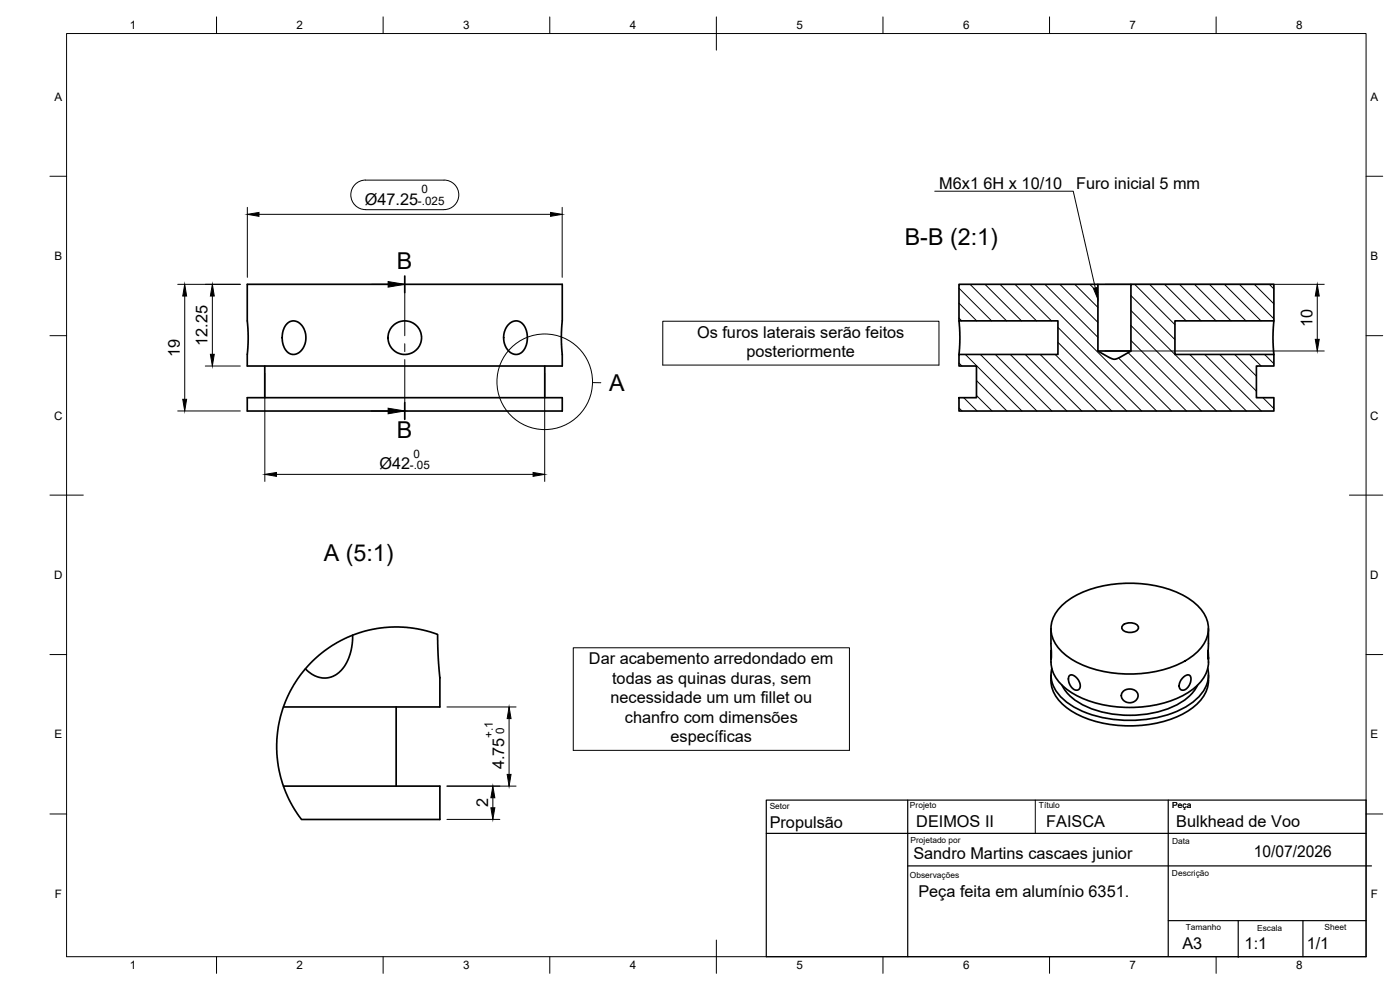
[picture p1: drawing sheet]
<svg xmlns="http://www.w3.org/2000/svg" width="420mm" height="297mm" viewBox="0 0 420 297" stroke-linecap="round" stroke-linejoin="round" font-family="sans-serif">
<!-- layer: Visible -->
<g fill="none" stroke="#000" stroke-width=".51">
<path d="M74.2 85.3h94.5v11.1l-.2 4.2 .2 9.2h-94.5l.3-7.8-.3-5.6zM86.1 97.2l.6-.5 1-.4 1.5 .2 1.5 1.3 .9 1.8 .2 2.1-.6 2.2-1.1 1.6-1.3 .8h-1.3l-1-.5-.8-.8-.7-1.5-.3-1.8 .1-1.7 .6-1.8zM152.5 97.5l1.3-1 1.4-.2 1.4 .6 1.2 1.8 .5 2.3-.3 2.2-.7 1.8-1.5 1.2-1.2 .1-1.2-.4-1.1-1-.7-1.3-.4-1.4v-1.7l.5-1.8zM287.8 85.3h41.7v20l3.3 1.9 1.5 .6 1.4-.4 3.7-2.1v-20h42.9v11h-29.7v10h29.7v3.5h-5.2v9.5h5.2v4h-94.5v-4h5.3v-9.5h-5.3v-3.5h29.7v-10h-29.7zM287.8 96.3l.3 4.4-.3 5.6M329.5 85.3h9.9M382.3 96.3l-.3 4.4 .3 5.6M74.2 119.3h94.5v4h-94.5zM79.5 109.8v9.5M163.5 109.8v9.5M329.5 105.3h9.9M105.8 190.6l-.2 3.5-1.1 3.7-1.4 2.5-2 1.9-2.3 1.1-2.3 .1-2.9-1.1-1.9-1.6"/>
<path d="M315.4 197.2a10.8 10.8 0 0 0 5.6 10.2 36.1 36.1 0 0 0 28.2 3.6 19.2 19.2 0 0 0 12.6-8.7 9.4 9.4 0 0 0 .9-5.1M315.4 188.6v9.1l.1-2.5M318.3 182.1a27.6 27.6 0 0 1 17.9-7 34.1 34.1 0 0 1 21.1 4.9 10.3 10.3 0 0 1 5.2 10.5 14 14 0 0 1-8.3 8.5 37.3 37.3 0 0 1-31.9-.8 11.6 11.6 0 0 1-6.9-10.2 9.6 9.6 0 0 1 2.9-5.9zM337 187.6a3.4 3.4 0 0 1 4.6 .3 1.57 1.57 0 0 1-1.8 1.8h-1.3a1.43 1.43 0 0 1-1.4-.5 1.43 1.43 0 0 1-.1-1.6zM362.7 188.6l-.1 9.1v-2.5M85.1 212.1h46.9v-8.7l-.5-6.2-.2-6.8-4.2-1.3-3.9-.7-4.9-.3-4.2 .3-4.3 .9-4 1.3-3.6 1.6-3.9 2.4-3.3 2.6-2.8 2.8-2.8 3.6-2.3 3.8-1.6 3.5-1.3 4.1-.9 4.4-.3 5.4 .5 4.9 1.3 5.5 2.3 5.3 3.4 5.4h41.5v-10h-46.9M118.9 212.1v23.8M315.4 202.5a10.7 10.7 0 0 0 5.6 10.4 36.1 36.1 0 0 0 28.2 3.6 19.2 19.2 0 0 0 12.6-8.7 10 10 0 0 0 .9-5.3M315.7 200.6a10 10 0 0 0 4.8 10.4 34.5 34.5 0 0 0 23.5 4.8 25.4 25.4 0 0 0 16.6-7.6 8.7 8.7 0 0 0 1.8-7.6M318.7 205.6a16.9 16.9 0 0 0 11.4 7.9 32.6 32.6 0 0 0 25.1-3.2 12.1 12.1 0 0 0 4.2-4.7M320.9 202.8l.4-.3 .7 .1 .8 .4 .8 1 .6 1.9-.2 .7-.4 .4-.5 .1-.8-.2-1-1.1-.6-1.8zM337 207.5l.7-.5 1-.3 1.6 .3 1.1 1v1.5l-.6 .7-1 .6h-1l-1-.2-.8-.6-.4-.8v-.9z"/>
<path d="M354.8 203.5l.9-.7 .9-.3 .7 .4 .1 .8-.1 1.1-.7 1.3-.9 .8-.7 .2-.8-.3-.3-.9 .2-1.2z"/>
<circle cx="121.5" cy="101.3" r="5"/>
</g>
<!-- layer: BORDER -->
<g fill="none" stroke="#000" stroke-width=".3">
<path d="M20 10.1h390v276.9h-390zM65 5.1v5M115 5.1v5M165 5.1v5M215 5.1v10M265 5.1v5M315 5.1v5M365 5.1v5M15 52.9h5M410 52.9h5M15 100.7h5M410 100.7h5"/>
<path d="M15 148.6h10M405 148.6h10M15 196.4h5M410 196.4h5M15 244.2h5M410 244.2h5M65 287v5M115 287v5M165 287v5M215 282.1v9.9M265 287v5M315 287v5"/>
<path d="M365 287v5"/>
</g>
<!-- layer: TITLEBLOCK -->
<path d="M230 240.1h180v46.9h-180zM230 250h180M272.4 259.8h139.2M272.4 240.1v46.9M350.6 240.1v46.7M350.6 276.2h59.4M371.6 276.2v11M391 276.2v10.8" fill="none" stroke="#000" stroke-width=".36"/>
<path d="M310.7 240.1v9.9" fill="none" stroke="#000" stroke-width=".3"/>
<!-- layer: Detail Boundary -->
<g fill="none" stroke="#000" stroke-width=".3">
<path d="M177.8 114.8h2.5"/>
<circle cx="163.5" cy="114.6" r="14.3"/>
</g>
<!-- layer: Hatching -->
<g fill="none" stroke="#000" stroke-width=".3">
<path d="M287.8 86.5l9.8 9.8M287.8 91l5.3 5.3M287.8 95.4l.8 .9M291.1 85.3l11 11M295.6 85.3l11 11M300.1 85.3l11 11M304.6 85.3l11 11M309.1 85.3l38 38M313.6 85.3l15.9 15.9M317.5 98.2l25.1 25.1M318.1 85.3l11.4 11.4M322.6 85.3l6.9 7"/>
<path d="M327 85.3l2.5 2.5M339.4 88.7l13.2 13.2M339.4 93.2l30.1 30.1M339.4 97.6l25.7 25.7M340.5 85.3l12.1 12.1M345 85.3l11 11M349.5 85.3l11 11M354 85.3l11 11M358.5 85.3l10.9 11M363 85.3l10.9 11M367.5 85.3l10.9 11M372 85.3l10.3 10.4"/>
<path d="M376.4 85.3l5.9 5.9M380.9 85.3l1.4 1.4M287.8 108.9l.9 .9M289.2 119.3l4 4M289.7 106.3l17 17M293.1 114.2l9.1 9.1M293.1 118.7l4.6 4.6M294.2 106.3l17 17M298.7 106.3l17 17M303.2 106.3l16.9 17M307.7 106.3l16.9 17M312.2 106.3l16.9 17"/>
<path d="M316.7 106.3l16.9 17M317.5 102.7l20.6 20.6M335.7 107.4l15.9 15.9M338.6 105.8l17.5 17.5M339.4 102.2l21.2 21.1M357.1 106.3l16.9 17M361.5 106.3l17 17M366.1 106.3l11 11.1M370.5 106.3l6.6 6.6M375 106.3l3.5 3.5M379 119.3l3.3 3.3M379.5 106.3l2.8 2.8"/>
<path d="M287.8 122.4l.9 .9"/>
</g>
<!-- layer: Section Lines -->
<path d="M121.5 82.8v5M121.5 120.8v5" fill="none" stroke="#000" stroke-width=".51"/>
<path d="M111.5 85.3h5M121.5 87.8v12.9M121.5 103.1v2.4M121.5 107.9v12.9M111.5 123.3h5" fill="none" stroke="#000" stroke-width=".3"/>
<path d="M116.5 84.5l5 .8-5 .9zM116.5 122.5l5 .8-5 .8z" fill="#000" stroke="#000" stroke-width=".3"/>
<!-- layer: FD_Dimensions -->
<g fill="none" stroke="#000" stroke-width=".3">
<path d="M74.2 62.2v21M77.7 64.3h87.5M109.7 62.9h23.5M109.7 62.9a4.4 4.4 0 0 1-4.4-4.4 4.4 4.4 0 0 1 4.4-4.5h23.6a4.4 4.4 0 0 1 4.4 4.5 4.4 4.4 0 0 1-4.4 4.4M168.7 62.2v21M53.3 85.3h18.8M55.4 88.8v31M63.7 88.8v17.5M331.6 85.3h65.8M395.3 88.8v13M61.6 109.8h10.5M79.5 111.9v32.5"/>
<path d="M163.5 111.9v32.5M331.6 105.3h65.8M53.3 123.3h18.8M83 142.3h77M134.1 212.1h20.8M152.8 215.6v16.8M134.1 235.9h20.8M147.9 239.4v3M134.1 245.9h15.9"/>
</g>
<g fill="#000" stroke="#000" stroke-width=".3">
<path d="M74.2 64.3l3.5-.6v1.2zM165.2 63.7l3.5 .6-3.5 .6zM55.4 85.3l.6 3.5h-1.2zM63.7 85.3l.6 3.5h-1.2zM395.3 85.3l.6 3.5h-1.2zM54.8 119.8h1.2l-.6 3.5zM63.1 106.3h1.2l-.6 3.5zM394.7 101.8h1.2l-.6 3.5zM79.5 142.3l3.5-.5v1.1zM160 141.8l3.5 .5-3.5 .6zM152.8 212.1l.6 3.5h-1.2zM147.9 235.9l.6 3.5h-1.2z"/>
<path d="M152.2 232.4h1.2l-.6 3.5zM147.3 242.4h1.2l-.6 3.5z"/>
</g>
<!-- layer: Hole Notes -->
<path d="M328.1 86.5l1.2-.2 .2 3.5z" fill="#000" stroke="#000" stroke-width=".3"/>
<path d="M280.5 57.4h41.6l6.6 29" fill="none" stroke="#000" stroke-width=".3"/>
<!-- layer: Custom Tables -->
<path d="M198.9 96.4h82.9v13.1h-82.9zM172 194.4h82.9v30.7h-82.9z" fill="none" stroke="#000" stroke-width=".3"/>
<g font-size="7">
<text x="271.5" y="73.4">B-B (2:1)</text>
<text x="119.1" y="80.8">B</text>
<text x="182.8" y="117.4">A</text>
<text x="119.1" y="131.4">B</text>
<text x="97.2" y="168.4">A (5:1)</text>
</g>
<g font-size="4.9">
<text x="281.9" y="56.7">M6x1</text>
<text x="295.2" y="56.7">6H x 10/10</text>
<text x="323" y="56.6">Furo inicial 5 mm</text>
<text x="109.5" y="61.4">Ø47.25</text>
<text x="209.2" y="101.4">Os furos laterais serão feitos</text>
<text x="393.9" y="98.2" transform="rotate(-90 393.9 98.2)">10</text>
<text x="54" y="107.2" transform="rotate(-90 54 107.2)">19</text>
<text x="62.3" y="103.9" transform="rotate(-90 62.3 103.9)">12.25</text>
<text x="224" y="107.2">posteriormente</text>
<text x="113.9" y="140.8">Ø42</text>
<text x="176.8" y="199.2">Dar acabemento arredondado em</text>
<text x="183.7" y="205.1">todas as quinas duras, sem</text>
<text x="183.2" y="211">necessidade um um fillet ou</text>
<text x="187.5" y="216.9">chanfro com dimensões</text>
<text x="201.3" y="222.8">específicas</text>
<text x="151.3" y="230.8" transform="rotate(-90 151.3 230.8)">4.75</text>
<text x="146.5" y="242.2" transform="rotate(-90 146.5 242.2)">2</text>
<text x="231" y="248.5">Propulsão</text>
<text x="275" y="248.1">DEIMOS II</text>
<text x="314" y="248.1">FAISCA</text>
<text x="353" y="248.1">Bulkhead de Voo</text>
<text x="274.1" y="257.9">Sandro Martins cascaes junior</text>
<text x="376.3" y="257.1">10/07/2026</text>
<text x="275.6" y="269">Peça feita em alumínio 6351.</text>
<text x="354.8" y="284.8">A3</text>
<text x="373.5" y="284.7">1:1</text>
<text x="392.2" y="284.6">1/1</text>
</g>
<g font-size="3.5">
<text x="39" y="8.8">1</text>
<text x="89" y="8.8">2</text>
<text x="139" y="8.8">3</text>
<text x="189" y="8.8">4</text>
<text x="239" y="8.8">5</text>
<text x="289" y="8.8">6</text>
<text x="339" y="8.8">7</text>
<text x="389" y="8.8">8</text>
<text x="16.3" y="30.2">A</text>
<text x="411.3" y="30.2">A</text>
<text x="126.5" y="58">0</text>
<text x="125.4" y="61.4">-.025</text>
<text x="16.3" y="78">B</text>
<text x="411.3" y="78">B</text>
<text x="16.2" y="125.9">C</text>
<text x="411.2" y="125.9">C</text>
<text x="124.1" y="137.4">0</text>
<text x="123" y="140.8">-.05</text>
<text x="16.2" y="173.7">D</text>
<text x="411.2" y="173.7">D</text>
<text x="16.3" y="221.6">E</text>
<text x="147.9" y="221.5" transform="rotate(-90 147.9 221.5)">+.1</text>
<text x="151.3" y="220.4" transform="rotate(-90 151.3 220.4)">0</text>
<text x="411.3" y="221.6">E</text>
<text x="16.4" y="269.4">F</text>
<text x="411.4" y="269.4">F</text>
<text x="39" y="290.8">1</text>
<text x="89" y="290.8">2</text>
<text x="139" y="290.8">3</text>
<text x="189" y="290.8">4</text>
<text x="239" y="290.8">5</text>
<text x="289" y="290.8">6</text>
<text x="339" y="290.8">7</text>
<text x="389" y="290.8">8</text>
</g>
<g font-size="2.5">
<text x="231" y="242.9">Setor</text>
<text x="273.1" y="242.5">Projeto</text>
<text x="311.8" y="242.5">Título</text>
<text x="351.8" y="242.4">Peça</text>
<text x="273.2" y="253">Projetado por</text>
<text x="351.8" y="253.3">Data</text>
<text x="273.1" y="263.5">Observações</text>
<text x="351.7" y="262.7">Descrição</text>
<text x="355.9" y="279">Tamanho</text>
<text x="377.3" y="279.2">Escala</text>
<text x="397.5" y="278.9">Sheet</text>
</g>
</svg>
